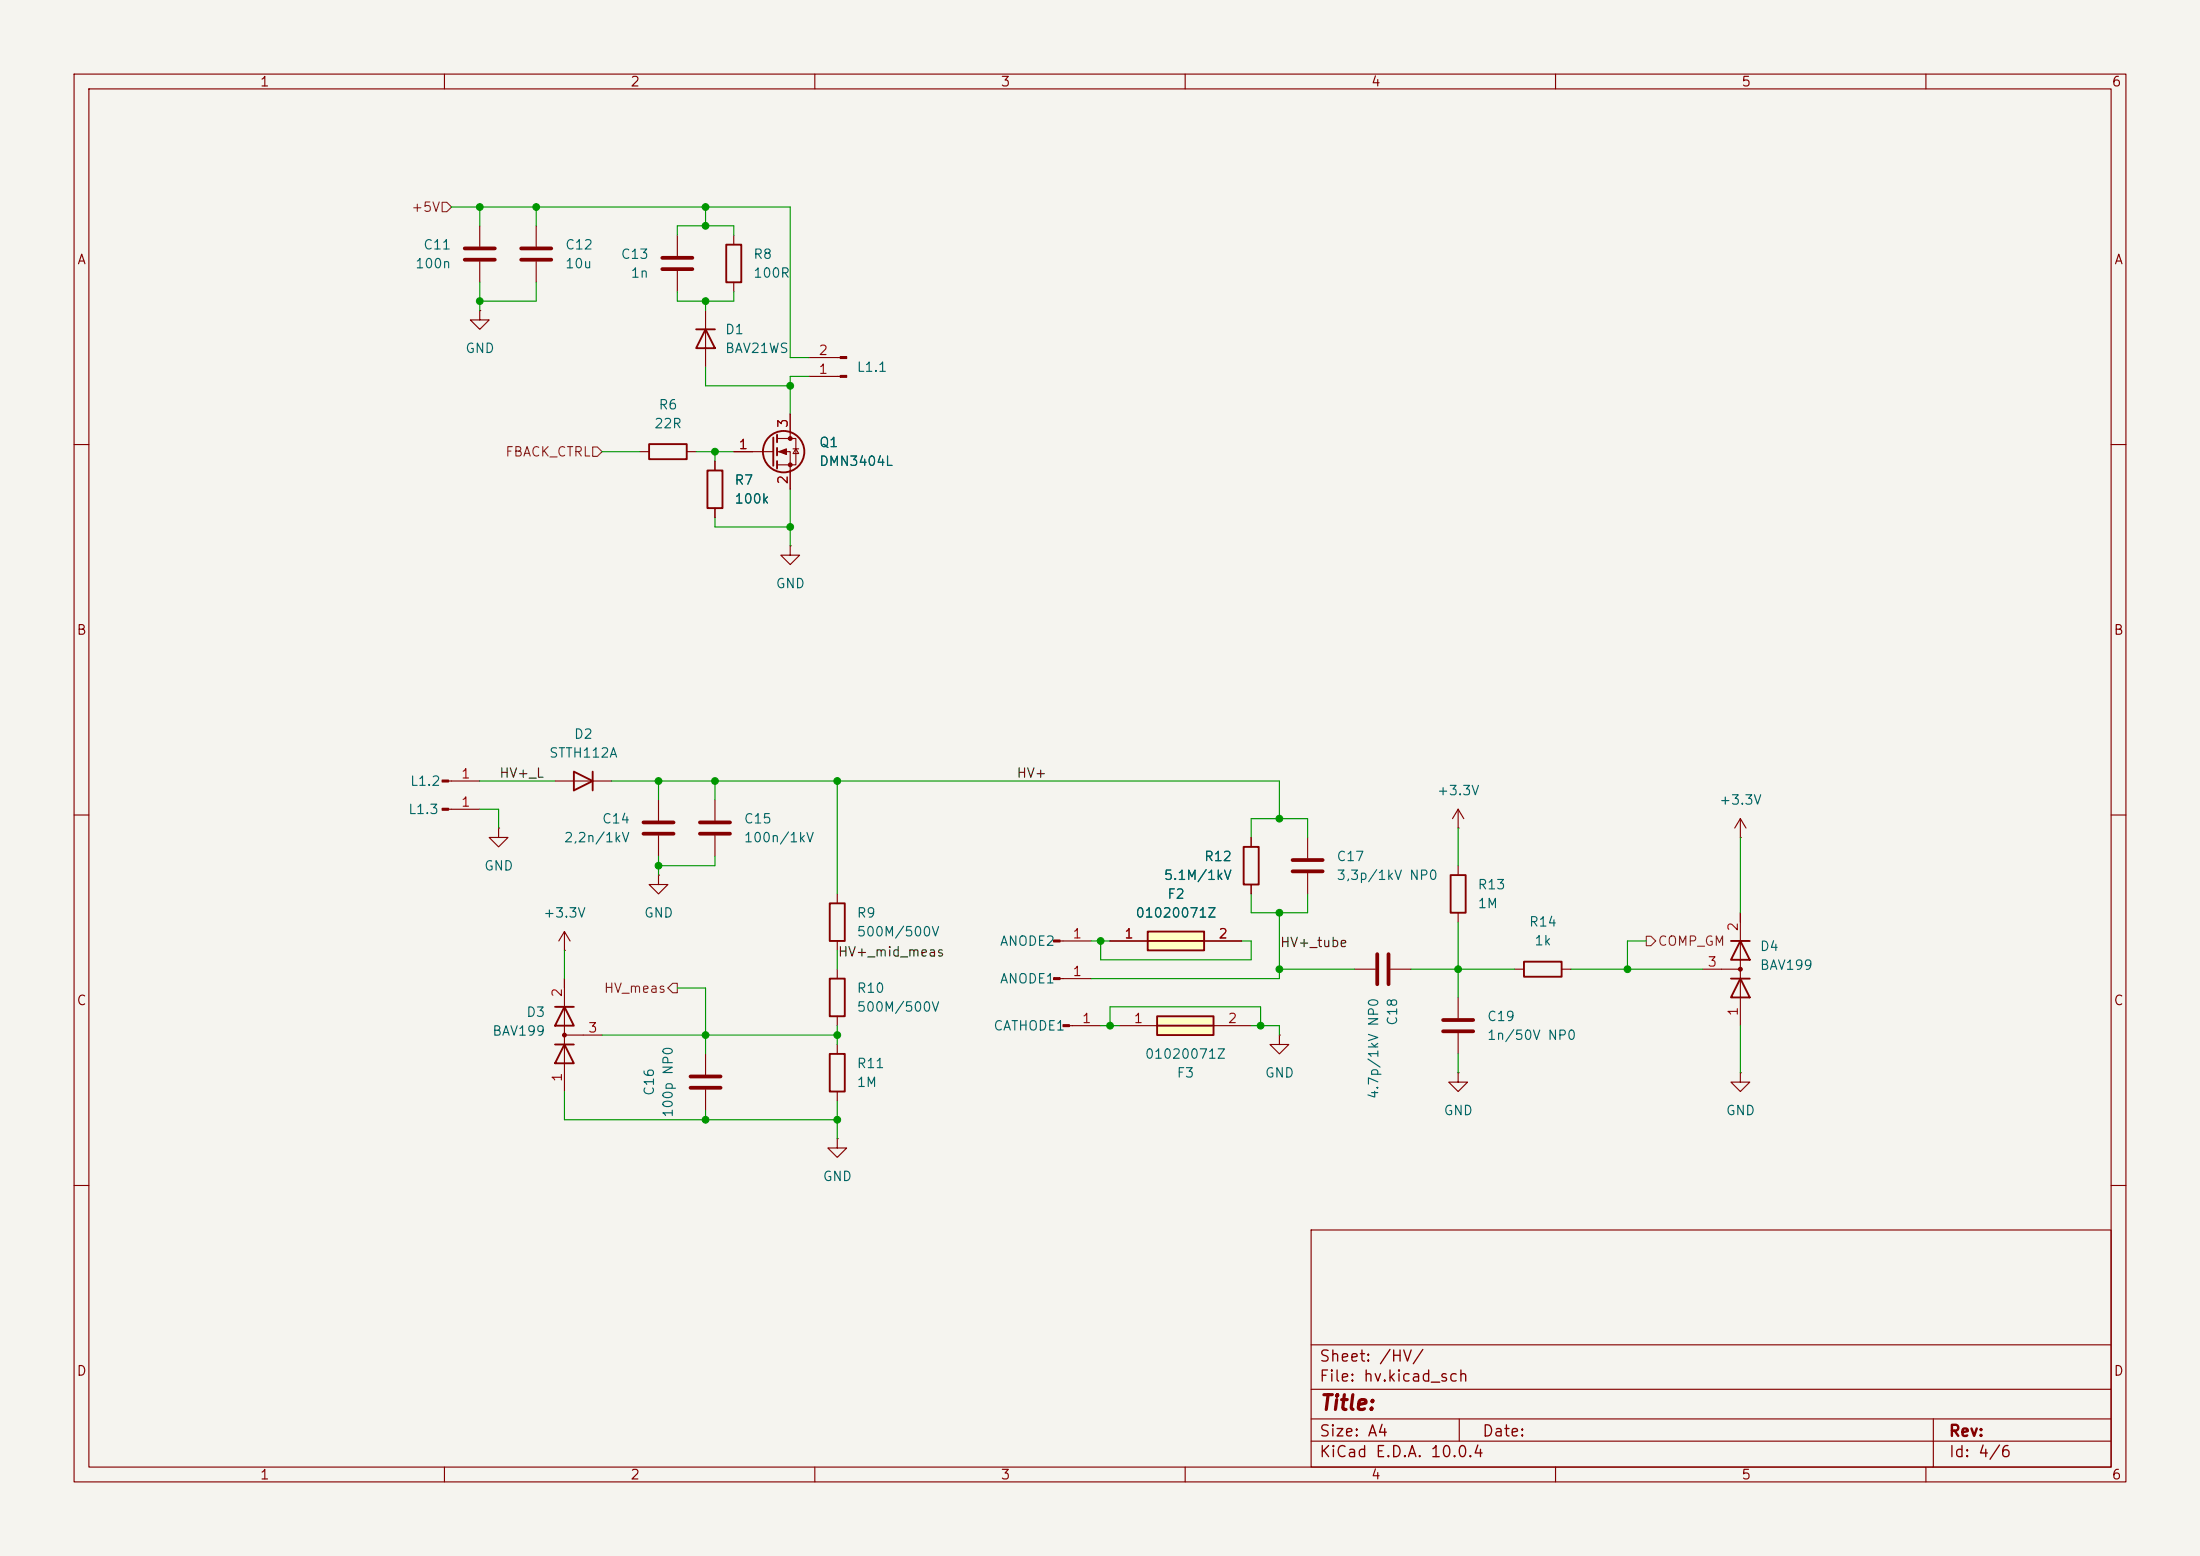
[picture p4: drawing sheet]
<svg xmlns="http://www.w3.org/2000/svg" width="297mm" height="210mm" viewBox="0 0 297 210" stroke-linecap="round" stroke-linejoin="round" font-family="sans-serif">
<path d="M0 0h297v210h-297z" fill="#f5f4ef" stroke="#f5f4ef" stroke-width=".14"/>
<g fill="none" stroke="#840000" stroke-width=".15">
<path d="M10 10h277v190h-277zM12 12h273v186h-273zM60 10v2M110 10v2M160 10v2M210 10v2M260 10v2M64.8 30.5v2.8M64.8 35.3v2.8M72.4 30.5v2.8M72.4 35.3v2.8M91.4 31.8v2.7"/>
<path d="M91.4 36.6v2.8M99.1 31.8v1.2M99.1 38.1v1.3M64.8 41.9v1.3h1.2l-1.2 1.3-1.3-1.3h1.3M64.8 41.9h.1M95.2 41.9v7.6M104.9 59.2h2.5v3.5h-2.5M106.7 55.9v3.3M109.2 50.8h4.2M109.2 48.3h4.2M10 60h2M86.4 61h1.2"/>
<path d="M92.7 61h1.3M96.5 62.2v1.3M96.5 68.6v1.3M99.1 61h5.3M104.9 61h1.8v5M106.7 73.7v1.2h1.2l-1.2 1.3-1.3-1.3h1.3M106.7 73.7h.1M107.1 60.6h.7M107.4 60.6l.4 .6h-.7zM285 60h2M10 110h2M74.9 105.4h7.6"/>
<path d="M88.9 118.1v1.3h1.3l-1.3 1.3-1.3-1.3h1.3M88.9 118.1h.1M88.9 108v2.7M88.9 112.8v2.8M168.9 113v1.3M168.9 119.4v1.3M176.5 113v2.8M176.5 117.9v2.8M196.8 111.8h.1M196.8 109.2v2.6M196.8 116.8v1.3M196.8 109.2l.8 1.3"/>
<path d="M196.8 109.2l-.7 1.3M234.9 113h.1M234.9 110.5v2.5M234.9 110.5l.8 1.3M234.9 110.5l-.7 1.3M285 110h2M76.2 128.3h.1M76.2 125.7v2.6M76.2 132.1v15.2M76.2 139.7h5.1M76.2 125.7l.8 1.3M76.2 125.7l-.8 1.3"/>
<path d="M143.1 127h4.2M144.4 138.4h4.2M172.7 139.7v1.3h1.3l-1.3 1.2-1.3-1.2h1.3M172.7 139.7h.1M182.9 130.8h2.8M187.7 130.8h2.8M196.8 123.2v1.3M196.8 134.6v2.8M196.8 139.4v2.8M204.5 130.8h1.2M210.8 130.8h1.3M229.9 130.8h5"/>
<path d="M234.9 123.2v15.2M95.2 142.2v2.8M95.2 147.1v2.8M113 153.7v1.2h1.3l-1.3 1.3-1.2-1.3h1.2M113 153.7h.1M196.8 144.8v1.3h1.3l-1.3 1.2-1.2-1.2h1.2M196.8 144.8h.1M234.9 144.8v1.3h1.3l-1.3 1.2-1.2-1.2h1.2M234.9 144.8h.1M10 160h2M177 166h108v32h-108zM285 160h2"/>
<path d="M60 198v2M110 198v2M160 198v2M177 194.5h108M177 191.5h108M177 187.5h108M177 181.5h108M197 191.5v3M210 198v2M260 198v2M261 191.5v6.5"/>
</g>
<g fill="none" stroke="#840000" stroke-width=".51">
<path d="M62.7 33.5h4.1M62.7 35.1h4.1M70.4 33.5h4M70.4 35.1h4M89.4 36.3h4.1M89.4 34.8h4.1M86.9 111h4M86.9 112.5h4M174.5 116.1h4.1M174.5 117.6h4.1M185.9 128.8v4M187.5 128.8v4"/>
<path d="M194.8 137.7h4.1M194.8 139.2h4.1M93.2 145.3h4.1M93.2 146.8h4.1"/>
</g>
<g fill="none" stroke="#840000" stroke-width=".25">
<path d="M98 33h2.1v5.1h-2.1zM87.6 59.9h5.1v2.1h-5.1zM94 44.5h2.5M95.2 44.5l1.3 2.5h-2.5zM104.4 59.1v3.8M104.9 58.7v1M95.5 63.5h2v5.1h-2zM104.9 60.5v1M104.9 62.2v1M77.5 104.1l2.5 1.3-2.5 1.3zM80 104.1v2.6M167.9 114.3h2v5.1h-2z"/>
<path d="M195.8 118.1h2.1v5.1h-2.1zM74.9 135.9h2.6M76.2 135.9l1.3 2.5h-2.6zM205.7 129.8h5.1v2h-5.1zM233.7 132.1h2.5M233.7 127h2.5M234.9 132.1l1.3 2.5h-2.5zM234.9 127l1.3 2.5h-2.5zM74.9 141h2.6M76.2 141l1.3 2.5h-2.6z"/>
<circle cx="105.8" cy="61" r="2.79"/>
</g>
<g fill="#840000" stroke="#840000" stroke-width=".15">
<path d="M143.5 138.3h.9v.3h-.9z"/>
<path d="M113.4 50.7h.9v.2h-.9z"/>
<path d="M113.4 48.1h.9v.3h-.9z"/>
<path d="M105.2 61l1-.4v.7z"/>
<path d="M142.2 126.9h.9v.2h-.9z"/>
<circle cx="106.7" cy="59.2" r=".25"/>
<circle cx="106.7" cy="62.7" r=".25"/>
<circle cx="76.2" cy="139.7" r=".25"/>
<circle cx="234.9" cy="130.8" r=".25"/>
</g>
<path d="M154.9 125.7h7.7v2.6h-7.7z" fill="#ffffc2"/>
<path d="M154.9 125.7h7.7v2.6h-7.7zM154.9 127h7.7" fill="none" stroke="#840000" stroke-width=".25"/>
<path d="M60.6 105.4h4.2M60.6 109.2h4.2M67.3 111.8v1.2h1.3l-1.3 1.3-1.3-1.3h1.3M67.3 111.8h.1M96.5 108v2.7M96.5 112.8v2.8M149.9 127h5M162.6 127h5" fill="none" stroke="#840000" stroke-width=".15"/>
<path d="M94.5 111h4.1M94.5 112.5h4.1" fill="none" stroke="#840000" stroke-width=".51"/>
<g fill="#840000" stroke="#840000" stroke-width=".15">
<path d="M59.7 105.3h.9v.2h-.9z"/>
<path d="M59.7 109.1h.9v.2h-.9z"/>
</g>
<path d="M156.2 137.2h7.6v2.5h-7.6z" fill="#ffffc2"/>
<path d="M112 132.1h2v5.1h-2zM112 121.9h2v5.1h-2zM156.2 137.2h7.6v2.5h-7.6zM156.2 138.4h7.6M112 142.2h2v5.1h-2z" fill="none" stroke="#840000" stroke-width=".25"/>
<g fill="none" stroke="#840000" stroke-width=".15">
<path d="M106.7 55.9v2.5M96.5 62.2v1.3M96.5 68.6v1.3M99.1 61h2.5M106.7 63.5v2.5M168.9 113v1.3M168.9 119.4v1.3M113 120.7v1.2M113 127v1.3M113 130.8v1.3M113 137.2v1.2M143.1 132.1h4.2"/>
<path d="M149.9 127h5M151.1 138.4h5.1M162.6 127h5M163.8 138.4h5.1M113 141v1.2M113 147.3v1.3"/>
</g>
<path d="M142.2 132h.9v.2h-.9z" fill="#840000" stroke="#840000" stroke-width=".15"/>
<path d="M59.7 27.3h.6l.7 .6-.7 .7h-.6zM80 60.3h.6l.7 .7-.7 .6h-.6zM90.2 133.4l.6-.7h.6v1.3h-.6zM222.2 126.4h.7l.6 .6-.6 .6h-.7z" fill="none" stroke="#725600" stroke-width=".15"/>
<g fill="none" stroke="#009600" stroke-width=".15">
<path d="M61 27.9h45.7v20.4h2.5M64.8 27.9v2.6M64.8 38.1v3.8M72.4 27.9v2.6M72.4 38.1v2.5h-7.6M91.4 31.8v-1.3h7.7v1.3M91.4 39.4v1.2h7.7v-1.2M95.2 27.9v2.6M95.2 49.5v2.6h11.5M95.2 40.6v1.3M109.2 50.8h-2.5v5.1M81.3 61h5.1"/>
<path d="M94 61h5.1M96.5 61v1.2M96.5 69.9v1.2h10.2M106.7 66v7.7M64.8 105.4h10.1M64.8 109.2h2.5v2.6M82.5 105.4h90.2v5.1M88.9 105.4v2.6M88.9 115.6v2.5M96.5 105.4v2.6M96.5 115.6v1.2h-7.6M113 105.4v15.3"/>
<path d="M168.9 113v-2.5h7.6v2.5M196.8 111.8v5M234.9 113v10.2M76.2 128.3v3.8M81.3 139.7h31.7M91.4 133.4h3.8v8.8M113 128.3v2.5M113 138.4v2.6M147.3 127h2.6M148.6 127v2.5h20.3v-2.5h-1.3M148.6 138.4h2.5M149.9 138.4v-2.5h20.3v2.5"/>
<path d="M168.9 120.7v2.5h7.6v-2.5M168.9 138.4h3.8v1.3M172.7 130.8h10.2M172.7 123.2v8.9h-25.4M190.5 130.8h14M196.8 124.5v10.1M212.1 130.8h17.8M222.2 127h-2.5v3.8M234.9 138.4v6.4M76.2 147.3v3.8h36.8M95.2 149.9v1.2M113 148.6v5.1"/>
<path d="M196.8 142.2v2.6"/>
</g>
<g fill="#009600" stroke="#009600" stroke-width=".14">
<circle cx="95.2" cy="151.1" r=".46"/>
<circle cx="95.2" cy="139.7" r=".46"/>
<circle cx="113" cy="139.7" r=".46"/>
<circle cx="113" cy="151.1" r=".46"/>
<circle cx="95.2" cy="40.6" r=".46"/>
<circle cx="64.8" cy="27.9" r=".46"/>
<circle cx="72.4" cy="27.9" r=".46"/>
<circle cx="64.8" cy="40.6" r=".46"/>
<circle cx="106.7" cy="52.1" r=".46"/>
<circle cx="95.2" cy="30.5" r=".46"/>
<circle cx="95.2" cy="27.9" r=".46"/>
<circle cx="196.8" cy="130.8" r=".46"/>
<circle cx="172.7" cy="123.2" r=".46"/>
<circle cx="170.2" cy="138.4" r=".46"/>
<circle cx="219.7" cy="130.8" r=".46"/>
<circle cx="172.7" cy="130.8" r=".46"/>
<circle cx="172.7" cy="110.5" r=".46"/>
<circle cx="88.9" cy="116.8" r=".46"/>
<circle cx="96.5" cy="105.4" r=".46"/>
<circle cx="106.7" cy="71.1" r=".46"/>
<circle cx="88.9" cy="105.4" r=".46"/>
<circle cx="113" cy="105.4" r=".46"/>
<circle cx="96.5" cy="61" r=".46"/>
<circle cx="149.9" cy="138.4" r=".46"/>
<circle cx="148.6" cy="127" r=".46"/>
</g>
<text font-size="2" fill="#840000" x="178" y="190.8">Title:</text>
<g font-size="1.5" fill="#840000">
<text x="178" y="184.2">Sheet: /HV/</text>
<text x="178" y="186.9">File: hv.kicad_sch</text>
<text x="178" y="197.1">KiCad E.D.A. 10.0.4</text>
<text x="178" y="194.3">Size: A4</text>
<text x="200" y="194.3">Date:</text>
<text x="263" y="194.3">Rev:</text>
<text x="263" y="197.1">Id: 4/6</text>
</g>
<g font-size="1.3" fill="#840000">
<text x="35" y="12">1</text>
<text x="85" y="12">2</text>
<text x="135" y="12">3</text>
<text x="185" y="12">4</text>
<text x="235" y="12">5</text>
<text x="285" y="12">6</text>
<text x="10.3" y="36">A</text>
<text x="285.3" y="36">A</text>
<text x="10.3" y="86">B</text>
<text x="285.3" y="86">B</text>
<text x="10.3" y="136">C</text>
<text x="285.3" y="136">C</text>
<text x="10.3" y="186">D</text>
<text x="285.3" y="186">D</text>
<text x="35" y="200">1</text>
<text x="85" y="200">2</text>
<text x="135" y="200">3</text>
<text x="185" y="200">4</text>
<text x="235" y="200">5</text>
<text x="285" y="200">6</text>
</g>
<g font-size="1.3" fill="#725600">
<text x="55.4" y="28.9">+5V</text>
<text x="68.1" y="61.9">FBACK_CTRL</text>
<text x="223.7" y="128">COMP_GM</text>
<text x="81.4" y="134.3">HV_meas</text>
</g>
<g font-size="1.3" fill="#006464">
<text x="57.1" y="34">C11</text>
<text x="76.2" y="34">C12</text>
<text x="83.7" y="35.3">C13</text>
<text x="101.6" y="35.3">R8</text>
<text x="56" y="36.5">100n</text>
<text x="76.2" y="36.5">10u</text>
<text x="85.1" y="37.8">1n</text>
<text x="101.6" y="37.8">100R</text>
<text x="62.7" y="48">GND</text>
<text x="97.8" y="45.4">D1</text>
<text x="97.8" y="48">BAV21WS</text>
<text x="115.6" y="50.5">L1.1</text>
<text x="88.2" y="58.1">22R</text>
<text x="88.8" y="55.6">R6</text>
<text x="99.1" y="65.7">R7</text>
<text x="110.5" y="60.7">Q1</text>
<text x="110.5" y="63.2">DMN3404L</text>
<text x="99.1" y="68.3">100k</text>
<text x="104.6" y="79.7">GND</text>
<text x="77.4" y="100">D2</text>
<text x="55.3" y="106.4">L1.2</text>
<text x="74" y="102.6">STTH112A</text>
<text x="193.9" y="107.7">+3.3V</text>
<text x="55" y="110.2">L1.3</text>
<text x="81.2" y="111.5">C14</text>
<text x="100.3" y="111.5">C15</text>
<text x="232" y="108.9">+3.3V</text>
<text x="65.3" y="117.8">GND</text>
<text x="76" y="114">2,2n/1kV</text>
<text x="100.3" y="114">100n/1kV</text>
<text x="157" y="119.1">5.1M/1kV</text>
<text x="162.5" y="116.5">R12</text>
<text x="180.3" y="119.1">3,3p/1kV NP0</text>
<text x="180.3" y="116.5">C17</text>
<text x="73.3" y="124.2">+3.3V</text>
<text x="86.9" y="124.2">GND</text>
<text x="115.6" y="124.2">R9</text>
<text x="153.2" y="124.2">01020071Z</text>
<text x="157.5" y="121.6">F2</text>
<text x="199.4" y="122.9">1M</text>
<text x="199.4" y="120.4">R13</text>
<text x="206.3" y="125.4">R14</text>
<text x="115.6" y="126.7">500M/500V</text>
<text x="134.9" y="128">ANODE2</text>
<text x="207.1" y="127.9">1k</text>
<text x="237.5" y="128.7">D4</text>
<text x="237.5" y="131.2">BAV199</text>
<text x="71" y="137.6">D3</text>
<text x="115.6" y="136.9">500M/500V</text>
<text x="115.6" y="134.3">R10</text>
<text x="134.9" y="133.1">ANODE1</text>
<text x="66.4" y="140.1">BAV199</text>
<text x="134" y="139.4">CATHODE1</text>
<text x="154.5" y="143.2">01020071Z</text>
<text x="188.9" y="138.5" transform="rotate(-90 188.9 138.5)">C18</text>
<text x="200.7" y="138.1">C19</text>
<text x="200.7" y="140.7">1n/50V NP0</text>
<text x="88.6" y="148" transform="rotate(-90 88.6 148)">C16</text>
<text x="115.6" y="147">1M</text>
<text x="115.6" y="144.5">R11</text>
<text x="158.8" y="145.8">F3</text>
<text x="170.7" y="145.8">GND</text>
<text x="186.4" y="148.4" transform="rotate(-90 186.4 148.4)">4.7p/1kV NP0</text>
<text x="91.1" y="150.9" transform="rotate(-90 91.1 150.9)">100p NP0</text>
<text x="194.8" y="150.8">GND</text>
<text x="232.9" y="150.8">GND</text>
<text x="111" y="159.7">GND</text>
</g>
<g font-size="1.3" fill="#a90000">
<text x="110.4" y="50.8">1</text>
<text x="110.4" y="48.2">2</text>
<text x="106.7" y="57.9" transform="rotate(-90 106.7 57.9)">3</text>
<text x="99.6" y="60.9">1</text>
<text x="106.7" y="65.5" transform="rotate(-90 106.7 65.5)">2</text>
<text x="62.2" y="105.4">1</text>
<text x="62.2" y="109.2">1</text>
<text x="234.9" y="125.8" transform="rotate(-90 234.9 125.8)">2</text>
<text x="144.7" y="127">1</text>
<text x="151.7" y="127">1</text>
<text x="164.4" y="127">2</text>
<text x="230.4" y="130.8">3</text>
<text x="76.2" y="134.7" transform="rotate(-90 76.2 134.7)">2</text>
<text x="144.7" y="132.1">1</text>
<text x="234.9" y="137.2" transform="rotate(-90 234.9 137.2)">1</text>
<text x="79.3" y="139.7">3</text>
<text x="146" y="138.4">1</text>
<text x="153" y="138.4">1</text>
<text x="165.7" y="138.4">2</text>
<text x="76.2" y="146.1" transform="rotate(-90 76.2 146.1)">1</text>
</g>
<g font-size="1.3" fill="#0f0f0f">
<text x="67.3" y="105.3">HV+_L</text>
<text x="137.2" y="105.3">HV+</text>
<text x="113" y="129.4">HV+_mid_meas</text>
<text x="172.7" y="128.1">HV+_tube</text>
</g>
</svg>
